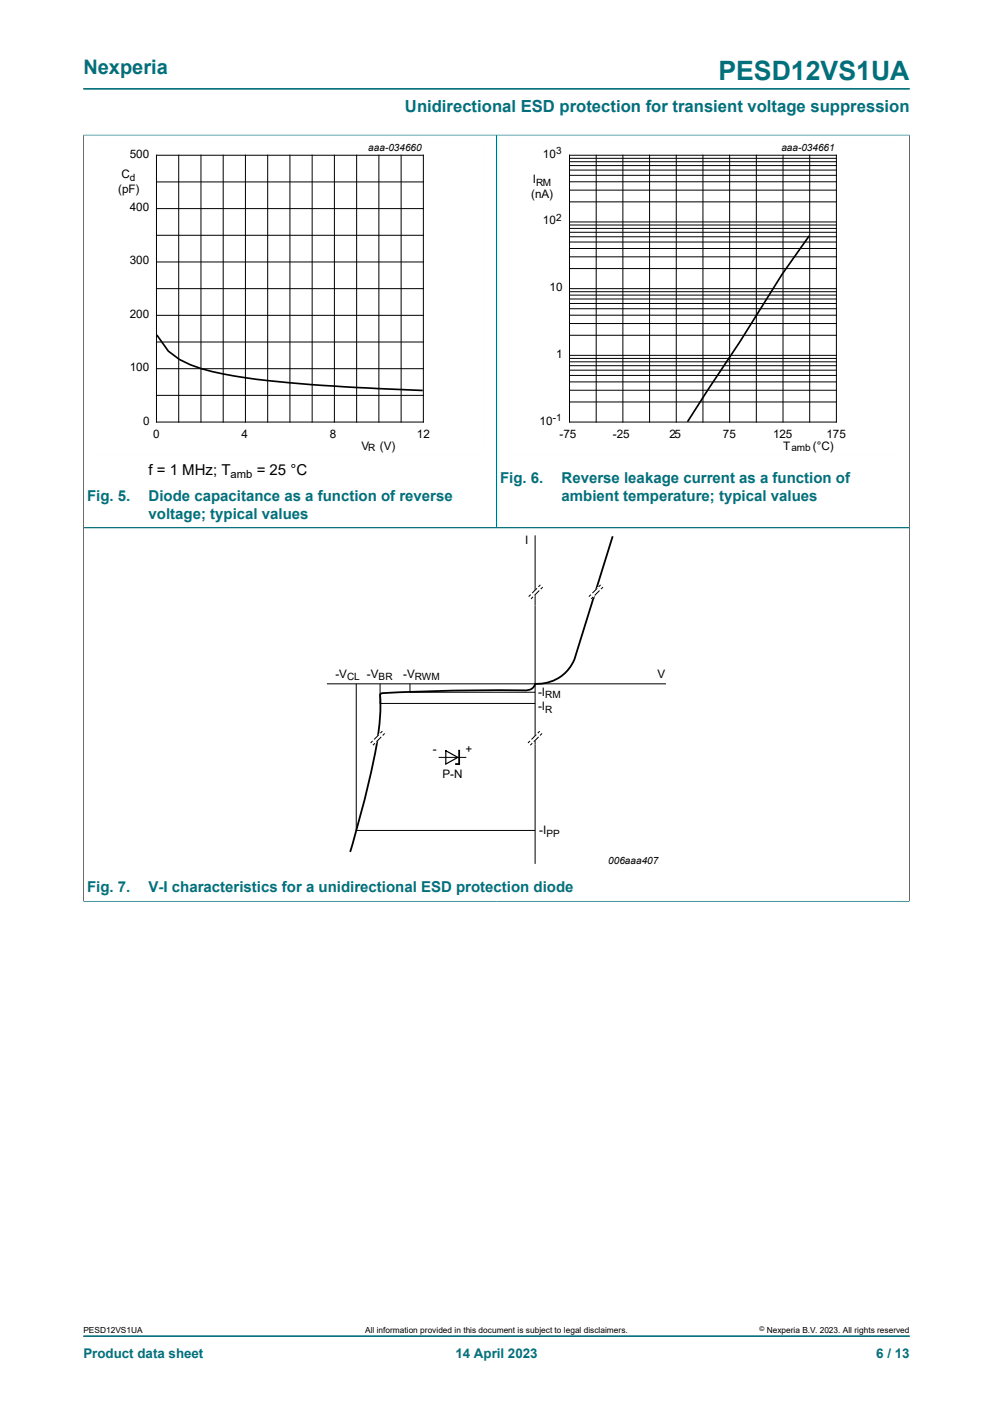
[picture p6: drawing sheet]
<svg xmlns="http://www.w3.org/2000/svg" width="210mm" height="297mm" viewBox="0 0 210 297" stroke-linecap="round" stroke-linejoin="round" font-family="sans-serif">
<path d="M17.6 18.8h174.8M17.6 28.6h174.8M17.6 28.5v162.2M105 28.6v83M192.3 28.5v162.2M17.6 111.6h174.7M17.6 190.7h174.8" fill="none" stroke="#036f7b" stroke-width=".21"/>
<path d="M20.4 30h81.8v66.3h-81.8zM107.7 30h81.9v66.3h-81.9zM113.2 113.2v69.5M69.1 144.7h71.8" fill="none" stroke="#fefefe" stroke-width=".21"/>
<g fill="none" stroke="#000" stroke-width=".21">
<path d="M33.1 32.8h56.4v56.5h-56.4zM33.1 38.5h56.4M37.8 32.8v56.5M42.5 32.8v56.5M47.2 32.8v56.5M51.9 32.8v56.5M56.6 32.8v56.5M61.3 32.8v56.5M66 32.8v56.5M70.7 32.8v56.5M75.4 32.8v56.5M80.1 32.8v56.5"/>
<path d="M84.8 32.8v56.5M120.4 32.8h56.5v56.5h-56.5zM120.4 38.5h56.5M120.4 37.1h56.5M120.4 36h56.5M120.4 35h56.5M120.4 34.2h56.5M120.4 33.5h56.5M126.1 32.8v56.5M131.7 32.8v56.5M137.4 32.8v56.5M143 32.8v56.5"/>
<path d="M148.7 32.8v56.5M154.3 32.8v56.5M159.9 32.8v56.5M165.6 32.8v56.5M171.2 32.8v56.5M33.1 49.8h56.4M33.1 44.1h56.4M33.1 55.4h56.4M120.4 56.8h56.5M120.4 54.3h56.5M120.4 52.6h56.5M120.4 51.2h56.5"/>
<path d="M120.4 50.1h56.5M120.4 49.1h56.5M120.4 48.3h56.5M120.4 47.6h56.5M120.4 47h56.5M120.4 42.7h56.5M120.4 40.2h56.5M33.1 61.1h56.4M33.1 72.3h56.4M33.1 66.7h56.4M33.1 78h56.4M120.4 61.1h56.5"/>
<path d="M120.4 79.4h56.5M120.4 78.3h56.5M120.4 77.4h56.5M120.4 76.5h56.5M120.4 75.8h56.5M120.4 75.2h56.5M120.4 70.9h56.5M120.4 68.4h56.5M120.4 66.7h56.5M120.4 65.3h56.5M120.4 64.2h56.5M120.4 63.2h56.5"/>
<path d="M120.4 62.4h56.5M120.4 61.7h56.5M33.1 83.6h56.4M120.4 85h56.5M120.4 82.6h56.5M120.4 80.8h56.5M113.2 113.2v69.5M69.1 144.7h71.8M75.3 144.7v31h37.9M80.4 144.7v4.1h32.8M86.7 144.7v1.7h26.5"/>
</g>
<path d="M171 50l-5.6 8-8.9 14.3-11 16.8M33.3 71l2.3 3.3a20.6 20.6 0 0 0 9.3 4.3 193.6 193.6 0 0 0 28 3.2l16.3 .8" fill="none" stroke="#000" stroke-width=".35"/>
<path d="M129.6 113.4l-4.1 13.3M125.5 126.5l-4 13a8.5 8.5 0 0 1-8.3 5.2 2 2 0 0 1-2.2 1.3 354.9 354.9 0 0 0-30.5 .7l-.1 .2a56 56 0 0 1-2 16.8l-2 8-2.3 8.5" fill="none" stroke="#000" stroke-width=".38"/>
<path d="M114.3 123.7l.5 .5-2.3 2.3-.5-.4z" fill="#fefefe"/>
<path d="M114.3 123.7l.5 .5-2.3 2.3-.5-.4z" fill="none" stroke="#fefefe" stroke-width=".21"/>
<path d="M112.2 125.8l-.4 .4M112.7 126.3l-.4 .4M113.6 124.4l-1.1 1.1M114 124.9l-1 1M114.3 123.7l-.4 .4M114.8 124.2l-.4 .4" fill="none" stroke="#000" stroke-width=".21"/>
<path d="M114.1 154.7l.5 .5-2.3 2.3-.5-.5z" fill="#fefefe"/>
<path d="M114.1 154.7l.5 .5-2.3 2.3-.5-.5z" fill="none" stroke="#fefefe" stroke-width=".21"/>
<path d="M112.1 156.7l-.4 .5M112.6 157.2l-.5 .4M113.4 155.4l-1 1M113.9 155.9l-1 1M114.1 154.7l-.4 .4M114.6 155.2l-.4 .4" fill="none" stroke="#000" stroke-width=".21"/>
<path d="M80.9 154.7l.4 .5-2.3 2.3-.4-.5z" fill="#fefefe"/>
<path d="M80.9 154.7l.4 .5-2.3 2.3-.4-.5z" fill="none" stroke="#fefefe" stroke-width=".21"/>
<path d="M78.8 156.7l-.4 .5M79.3 157.2l-.4 .4M80.1 155.4l-1 1M80.6 155.9l-1 1M80.9 154.7l-.5 .4M81.3 155.2l-.4 .4" fill="none" stroke="#000" stroke-width=".21"/>
<path d="M127 123.7l.5 .5-2.3 2.3-.5-.4z" fill="#fefefe"/>
<path d="M127 123.7l.5 .5-2.3 2.3-.5-.4z" fill="none" stroke="#fefefe" stroke-width=".21"/>
<path d="M125 125.8l-.5 .4M125.5 126.3l-.5 .4M126.3 124.4l-1 1.1M126.8 124.9l-1 1M127 123.7l-.4 .4M127.5 124.2l-.4 .4M92.9 160.2h5.6" fill="none" stroke="#000" stroke-width=".21"/>
<path d="M94.3 158.8l2.5 1.4-2.5 1.4z" fill="none" stroke="#000" stroke-width=".25"/>
<path d="M97.1 158.8v2.8h-.8" fill="none" stroke="#000" stroke-width=".38"/>
<path d="M17.6 28.6v162M17.7 28.6h174.6M105 28.6v83M192.3 28.6v162M17.7 111.6h174.6M17.7 190.7h174.6M17.6 282.6h174.8" fill="none" stroke="#036f7b" stroke-width=".21"/>
<text font-size="5.6" fill="#036f7b" x="151.9" y="16.8">PESD12VS1UA</text>
<text font-size="4.2" fill="#036f7b" x="17.6" y="15.6">Nexperia</text>
<text font-size="3.5" fill="#036f7b" x="85.6" y="23.7">Unidirectional ESD protection for transient voltage suppression</text>
<g font-size="3.2">
<text x="31.4" y="100.4">f = 1 MHz; T</text>
<text x="54.3" y="100.4">= 25 °C</text>
</g>
<g font-size="3.2" fill="#036f7b">
<text x="18.4" y="106">Fig. 5.</text>
<text x="31.4" y="106">Diode capacitance as a function of reverse</text>
<text x="105.8" y="102.2">Fig. 6.</text>
<text x="118.8" y="102.2">Reverse leakage current as a function of</text>
<text x="118.8" y="106">ambient temperature; typical values</text>
<text x="31.4" y="109.8">voltage; typical values</text>
<text x="18.4" y="188.8">Fig. 7.</text>
<text x="31.4" y="188.8">V-I characteristics for a unidirectional ESD protection diode</text>
</g>
<g font-size="2.8" fill="#036f7b">
<text x="17.6" y="287.2">Product data sheet</text>
<text x="96.3" y="287.2">14 April 2023</text>
<text x="185.3" y="287.2">6 / 13</text>
</g>
<g font-size="2.5">
<text x="27.4" y="33.4">500</text>
<text x="114.8" y="33.4">10</text>
<text x="25" y="40.8">(pF)</text>
<text x="25.7" y="37.6">C</text>
<text x="112.3" y="41.8">(nA)</text>
<text x="112.7" y="38.6">I</text>
<text x="27.4" y="44.6">400</text>
<text x="114.8" y="47.5">10</text>
<text x="27.4" y="55.9">300</text>
<text x="116.2" y="61.6">10</text>
<text x="27.4" y="67.2">200</text>
<text x="117.6" y="75.7">1</text>
<text x="27.4" y="78.5">100</text>
<text x="30.3" y="89.8">0</text>
<text x="114.1" y="89.8">10</text>
<text x="32.4" y="92.6">0</text>
<text x="51.1" y="92.6">4</text>
<text x="69.8" y="92.6">8</text>
<text x="76.5" y="95.1">V</text>
<text x="80.3" y="95.1">(V)</text>
<text x="88.1" y="92.6">12</text>
<text x="118.3" y="92.6">-75</text>
<text x="129.6" y="92.6">-25</text>
<text x="141.6" y="92.6">25</text>
<text x="152.9" y="92.6">75</text>
<text x="163.5" y="92.6">125</text>
<text x="165.6" y="95.1">T</text>
<text x="171.9" y="95.1">(°C)</text>
<text x="174.8" y="92.6">175</text>
<text x="111.1" y="115">I</text>
<text x="70.9" y="143.4">-V</text>
<text x="77.6" y="143.4">-V</text>
<text x="85.3" y="143.4">-V</text>
<text x="139.1" y="143.4">V</text>
<text x="113.8" y="147.2">-I</text>
<text x="113.8" y="150.2">-I</text>
<text x="91.6" y="159.3">-</text>
<text x="98.5" y="159.3">+</text>
<text x="93.6" y="164.5">P-N</text>
<text x="114" y="176.5">-I</text>
</g>
<text font-size="2.4" x="48.8" y="101">amb</text>
<g font-size="2.1">
<text x="77.9" y="31.9">aaa-034660</text>
<text x="117.6" y="32.7">3</text>
<text x="165.2" y="31.9">aaa-034661</text>
<text x="27.4" y="38.3">d</text>
<text x="113.4" y="39.4">RM</text>
<text x="117.6" y="46.8">2</text>
<text x="116.9" y="89.1">-1</text>
<text x="77.9" y="95.4">R</text>
<text x="167.4" y="95.4">amb</text>
<text x="73.4" y="143.9">CL</text>
<text x="80.1" y="143.9">BR</text>
<text x="87.7" y="143.9">RWM</text>
<text x="115.3" y="147.7">RM</text>
<text x="115.3" y="150.7">R</text>
<text x="115.6" y="177">PP</text>
<text x="128.6" y="182.7">006aaa407</text>
</g>
<g font-size="1.8">
<text x="17.6" y="282">PESD12VS1UA</text>
<text x="77.2" y="282">All information provided in this document is subject to legal disclaimers.</text>
<text x="162.2" y="282">Nexperia B.V. 2023. All rights reserved</text>
</g>
<text font-size="1.4" x="160.6" y="281.6">©</text>
</svg>
